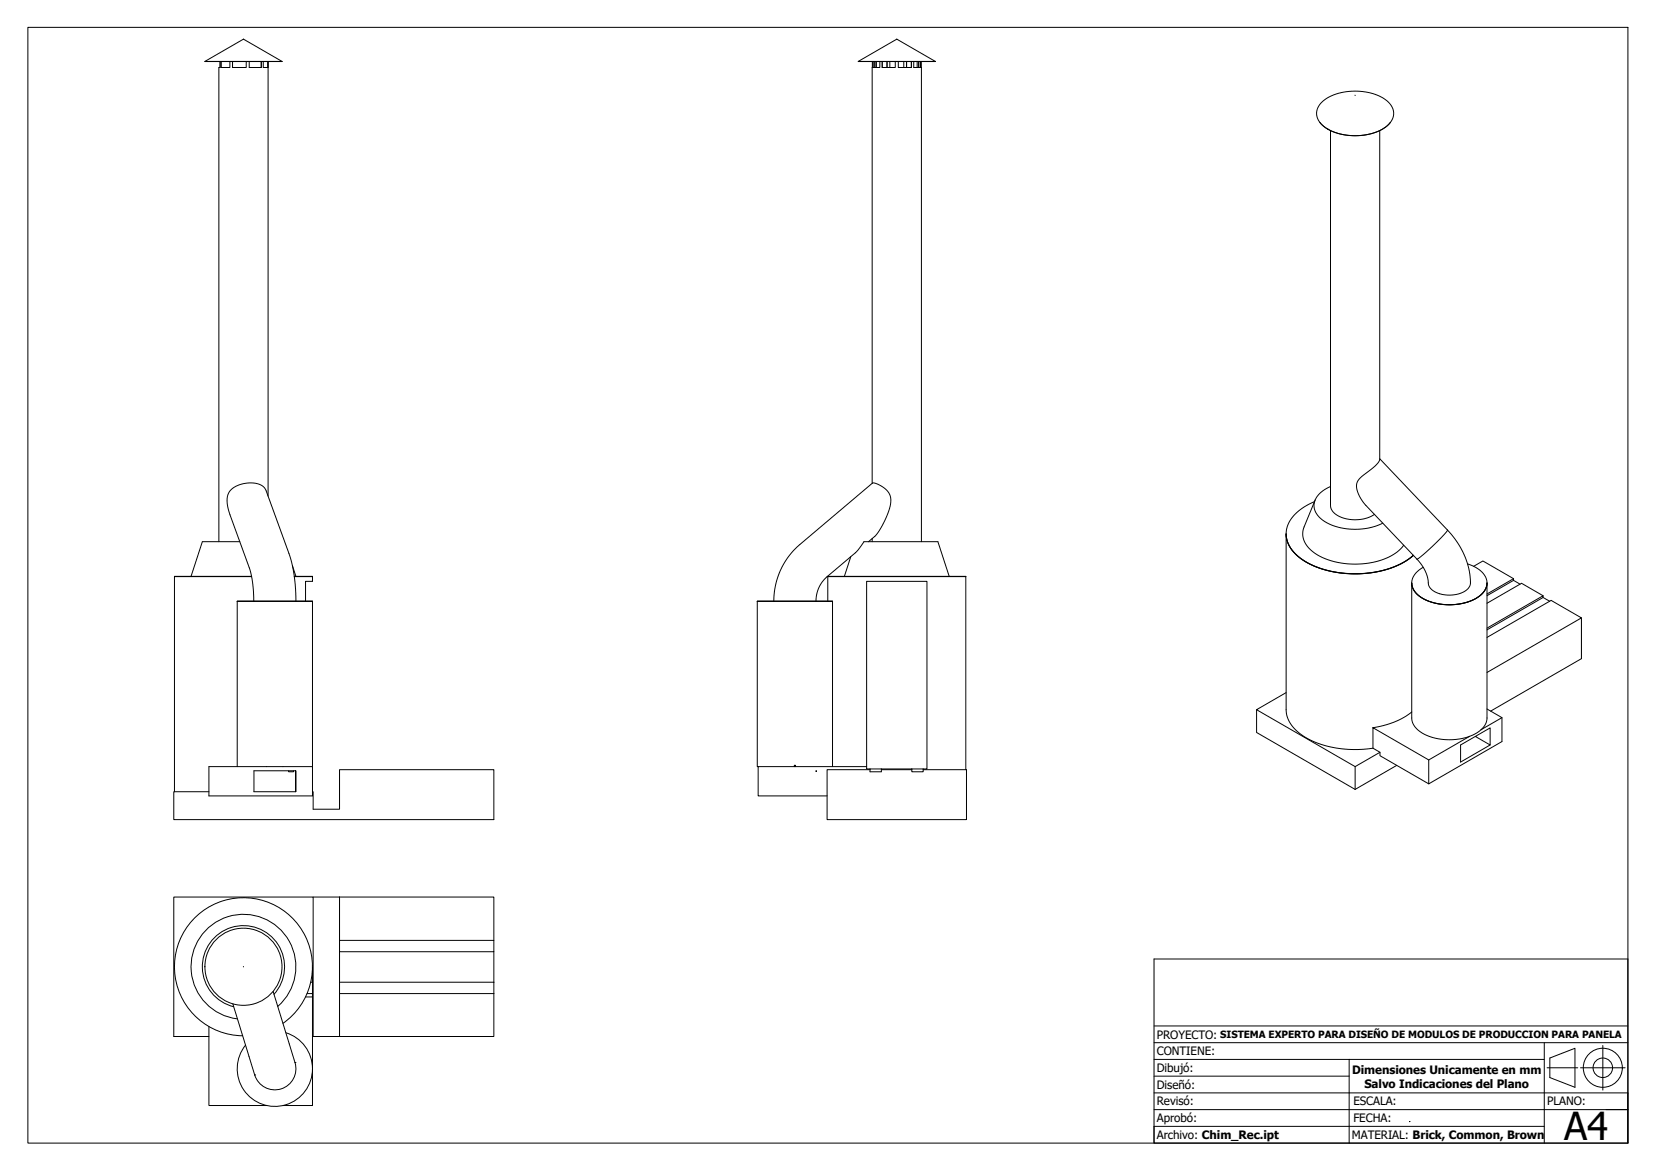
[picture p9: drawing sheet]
<svg xmlns="http://www.w3.org/2000/svg" width="297mm" height="210mm" viewBox="0 0 297 210" stroke-linecap="round" stroke-linejoin="round" font-family="sans-serif">
<!-- layer: Visible (ISO) -->
<g fill="none" stroke="#000" stroke-width=".18">
<path d="M39.4 11v1.1h-.1v85M39.6 11v1.1h1.6v-1.1M41.7 11v1.1h2.5v-1.1M43.7 7l-6.9 4h13.8M43.7 7h.1M43.7 7l6.9 4M44.7 11v1.1h2.2v-1.1M47.2 11v1.1h.9M48 11v1.1M48.1 11v77.9M50.6 11h.1M156.5 11l-.1 75.6"/>
<path d="M156.6 11v1.1h1.2v-1.1M156.9 11v1.1M157.2 11v1.1M158.2 11v1.1h2.4v-1.1M159.1 11v1.1M159.6 11v1.1M160.8 7l-6.9 4h13.9M160.8 7h.1M160.9 7l6.9 4M161.1 11v1.1h2.4v-1.1M162.1 11v1.1M162.6 11v1.1"/>
<path d="M163.5 11v1.1M163.9 11v1.1h1.3v-1.1M164.5 11v1.1M164.8 11v1.1M165.1 11v1.1M165.2 11l.1 86.1M167.8 11h.1M237.1 18.3l1.1-.8 1.4-.6 1.7-.4 1.4-.2 1.5 .1 1.8 .3 1.4 .5 1.1 .6a2.82 2.82 0 0 1 1.5 2.6 2.82 2.82 0 0 1-1.6 2.5l-1.1 .6-1.4 .5-1.6 .3h-1.5l-1.4-.1-1.4-.3-1.3-.5-1.1-.7a2.72 2.72 0 0 1-.5-4.4zM243.1 17.1h.1M236.8 22h.1M236.8 22l.9 .9 1.7 .8 1.8 .5 1.9 .1 1.8-.1 2-.5 1.5-.8 1-.9M238.7 23.4v67.2a3.1 3.1 0 0 0 2.8 2.4l1.4 .2 1.5-.1 1.2-.4 .9-.5"/>
<path d="M247.5 23.4v59l-.2 .4-.6 .7-3 2.4-.4 .8 .1 .9 .5 1.4 .9 1.4 10.1 10.7 .9 1.5 .3 1.1 .2 1.2 .4 .7 1.2 .7 1.6 .4 1.9-.2 1.4-.6a2.01 2.01 0 0 0 .9-2.4l-.3-1.8-.6-1.8-.9-2-1.3-1.7-13.1-14M249.4 22h.1M43 97.1h-6.7l-2 6.2M152.6 99.8l-1.1 3.5M155.8 97.1l1.4-1.2 1-1.6 1.1-2.3 .5-2-.1-1.1-.5-.9-1.1-.9-1.4-.5h-.2l-13.2 11.1-1.5 1.6-1.3 1.9-.9 2-.6 2.4-.2 2.2M156.4 96.5v.6M230.7 95.7v31.5a6.3 6.3 0 0 0 3.9 5.2l2.4 1 2.9 .7 3.4 .3 3-.3M235.8 89.9l-1.5 .8-1.4 1a4.9 4.9 0 0 0 0 8.1l2.2 1.3 2.2 .9 2.8 .6 3.2 .2 2.7-.2 3-.6 2.4-1 2.1-1.4-1.7 1.2-2.5 1.1-3 .7-2.9 .3-2.9-.2-3.1-.6-2.4-1-2-1.2a5.4 5.4 0 0 1-2.3-4.2M235.9 89.6l-2 4.8a3.9 3.9 0 0 0 2 4.8l1.8 .9 2.1 .7 2.5 .3h2.2l2.5-.5 2-.7 1.5-.9 1.3-1.3M238.7 87.2l-1.5 .9a2.98 2.98 0 0 0 .1 5.2l1.1 .6 1.3 .5 2.7 .5h1.5l1.5-.2 1.4-.4 1.2-.5M31.3 103.3h13.8M42.6 107.8h13.4z"/>
<path d="M45.1 103.3h-13.8v38.6M45.5 107.8l-.2-3-.4-2.4-3.7-10.3-.5-2.2 .2-1.3 .8-1 1.4-.8 1.8-.2h1l.9 .3 .5 .4 .4 .6 4.5 12.6 .6 3 .3 4.3M52.5 101.4l.6 1.9M52.8 103.3h3.2v.9h-1.2v3.6M52.8 103.3h3.2M135.8 107.8h13.5zM148.5 107.8v-4.5h24.7v34.7M148.5 103.3h24.7zM170.3 103.3l-2.1-6.2h-13.2l-1.5 1.9-5.7 4.9a5.8 5.8 0 0 0-1.4 3.9M253.2 104.5a4.1 4.1 0 0 0 3.3 3.4l2.4 .5h2.2l2.4-.5 1.7-.9a3.1 3.1 0 0 0 1.5-2.5M253.2 104.5v24.2a4.1 4.1 0 0 0 3.3 3.3l2.2 .5h2.7l2.3-.6 1.1-.5 .9-.6M263.2 101.1l1.4 .5 .8 .6a2.73 2.73 0 0 1-.2 4.8l-1.1 .6-1.1 .4-1.5 .3-1.5 .1-1.6-.1-1.2-.3-1.4-.4-.9-.6a2.81 2.81 0 0 1-1.7-2.5 2.81 2.81 0 0 1 1.7-2.6l.4-.2"/>
<path d="M264.3 101.5l1.7-.9 5.5 3.1M266.7 104.5v24.2a2.82 2.82 0 0 1-1 2.1M266.7 106.5l4.8-2.8v.3l-4.8 2.8M266.7 114.3l11.5-6.7 5.5 3.2-17 9.7M271.5 104l1.2 .7M276.8 107.1v-.3l-10.1 5.8M276.8 106.8l-3.9-2.2-6.2 3.5M278 107.8l-1.2-.7-10.1 5.8M283.7 110.8v7.3l-16.3 9.4M37.5 137.4h18.5v5.3h-18.5zM42.6 137.4v-29.6h13.4v29.6M51.8 138.2v.1h.9v-.1"/>
<path d="M53 138.2v3.7v-3.7h-7.4v3.7h7.4M136 137.4h-.2v-29.6h13.5v29.6M155.4 137.4v-33.2h10.9v33.6h-.7M155.4 137.4v.4h.7M155.4 137.4h-19.4v5.3h12.4M156.1 137.8v.5h2v-.5M156.1 138h-7.7v8.9h25v-8.9h-7.8M156.1 137.8h2M158.1 137.8h5.5M158.1 138h5.5M163.6 138v.3h2v-.3M163.6 137.8v.2"/>
<path d="M163.6 137.8h2M165.6 137.8v.2M225.4 127.2v4.1l17.7 10.2M230.7 124.2l-5.3 3 17.7 10.2M246.3 130.4l10 5.8v4.3l-8.8-5v-.7l-1.2-.7zM247.5 134.8l-4.4 2.6v4.1M250.5 137.2l-7.4 4.3M253.2 127.6l-1.4 1-1.7 .8-2 .7-1.8 .3M263.6 132l-7.3 4.2M264.6 132l2.7 1.5v-3l-5.3 3v3.1l5.3-3.1M266.7 127.1l2.7 1.5-3.7 2.2M269.4 128.6v4.3l-13.1 7.6"/>
<path d="M37.5 141.9h-6.3v5h57.4v-8.9h-27.7v7.1h-4.7v-3.2h-.2M41.8 179.9l3.9 12.8M49 177.7l3.9 12.8M49.1 178.2a7.4 7.4 0 0 0-1.5-11.1 7.4 7.4 0 0 0-10.7 3.3 7.4 7.4 0 0 0 5 10.1M54.8 178.7h1.2M55.1 178.1h.9v.6M55.7 176.1h.3M56 178.7v19.5h-5.2M56 173.3v4.8M56.2 160.8h4.7M60.9 170.6v-2h27.7v2h-27.7v5.5M60.9 160.8h27.7v7.8"/>
<path d="M60.9 160.8v7.8M60.9 176.1v9.7M60.9 176.1h27.7M60.9 178.1h27.7M88.6 178.1v7.7h-27.7M88.6 170.6v7.5M37.5 184v14.2h10.3M37.5 185.8h-6.3v-25h25v25h-.2M45.7 192.7h.1M49.8 180.4a9.4 9.4 0 0 0-.7-14.8 9.4 9.4 0 0 0-14.2 4.4 9.4 9.4 0 0 0 7.7 12.6M50.7 183.4a12.4 12.4 0 0 0 .4-20 12.4 12.4 0 0 0-19.1 5.9 12.4 12.4 0 0 0 11.5 16.4M51.3 185.1a6.7 6.7 0 0 1 4.2 9.2 6.7 6.7 0 0 1-9.7 3 6.7 6.7 0 0 1-1.8-10"/>
<path d="M52.9 190.5h.1M52.9 190.5a3.8 3.8 0 0 1-2.5 4.7 3.8 3.8 0 0 1-4.7-2.5M56.2 185.8h4.7"/>
<circle cx="142.6" cy="137.3" r=".12"/>
<circle cx="146.4" cy="138.2" r=".06"/>
<circle cx="43.7" cy="173.3" r=".01"/>
<circle cx="43.7" cy="173.3" r="6.9"/>
</g>
<!-- layer: Visible fina (ISO) -->
<path d="M259.6 95l-.7 .9-1.6 1.7-2 1.8-1.1 .8" fill="none" stroke="#000" stroke-width=".18"/>
<!-- layer: Borde (ISO) -->
<path d="M5 4.9h287v200h-287z" fill="none" stroke="#000" stroke-width=".18"/>
<g fill="none" stroke="#000" stroke-width=".18">
<path d="M207 171.9h85v33h-85zM207 198.9h85M207 195.9h85M207 186.9h85M207 183.9h85M207 189.9h35M207 192.9h35M277 189.9h-35v15M277 186.9v18M277.5 191.4h5.5M278 189.7l4.5-1.8v7l-4.5-1.7zM283.5 191.4h8"/>
<path d="M287.5 187.4v8M277 201.9h-70v3"/>
<circle cx="287.5" cy="191.4" r="3.5"/>
<circle cx="287.5" cy="191.4" r="1.75"/>
</g>
<path d="M288.1 198.9h3.9" fill="none" stroke="#000" stroke-width=".18"/>
<!-- layer: 0 -->
<path d="M252.9 201h.1" fill="none" stroke="#000" stroke-width=".18"/>
<text font-size="6.9" x="280.6" y="204.4">A4</text>
<g font-size="2.1">
<text x="207.5" y="189.2">CONTIENE:</text>
<text x="207.5" y="186.2">PROYECTO:</text>
<text x="207.5" y="195.2">Diseñó:</text>
<text x="207.5" y="192.2">Dibujó:</text>
<text x="242.5" y="192.5">Dimensiones Unicamente en mm</text>
<text x="244.7" y="194.9">Salvo Indicaciones del Plano</text>
<text x="207.5" y="201.2">Aprobó:</text>
<text x="207.5" y="198.2">Revisó:</text>
<text x="242.7" y="198.2">ESCALA:</text>
<text x="242.7" y="201.2">FECHA:</text>
<text x="277.5" y="198.2">PLANO:</text>
<text x="207.5" y="204.2">Archivo: Chim_Rec.ipt</text>
<text x="242.5" y="204.2">MATERIAL: Brick, Common, Brown</text>
</g>
<text font-size="1.8" x="218.9" y="186.1">SISTEMA EXPERTO PARA DISEÑO DE MODULOS DE PRODUCCION PARA PANELA</text>
</svg>
